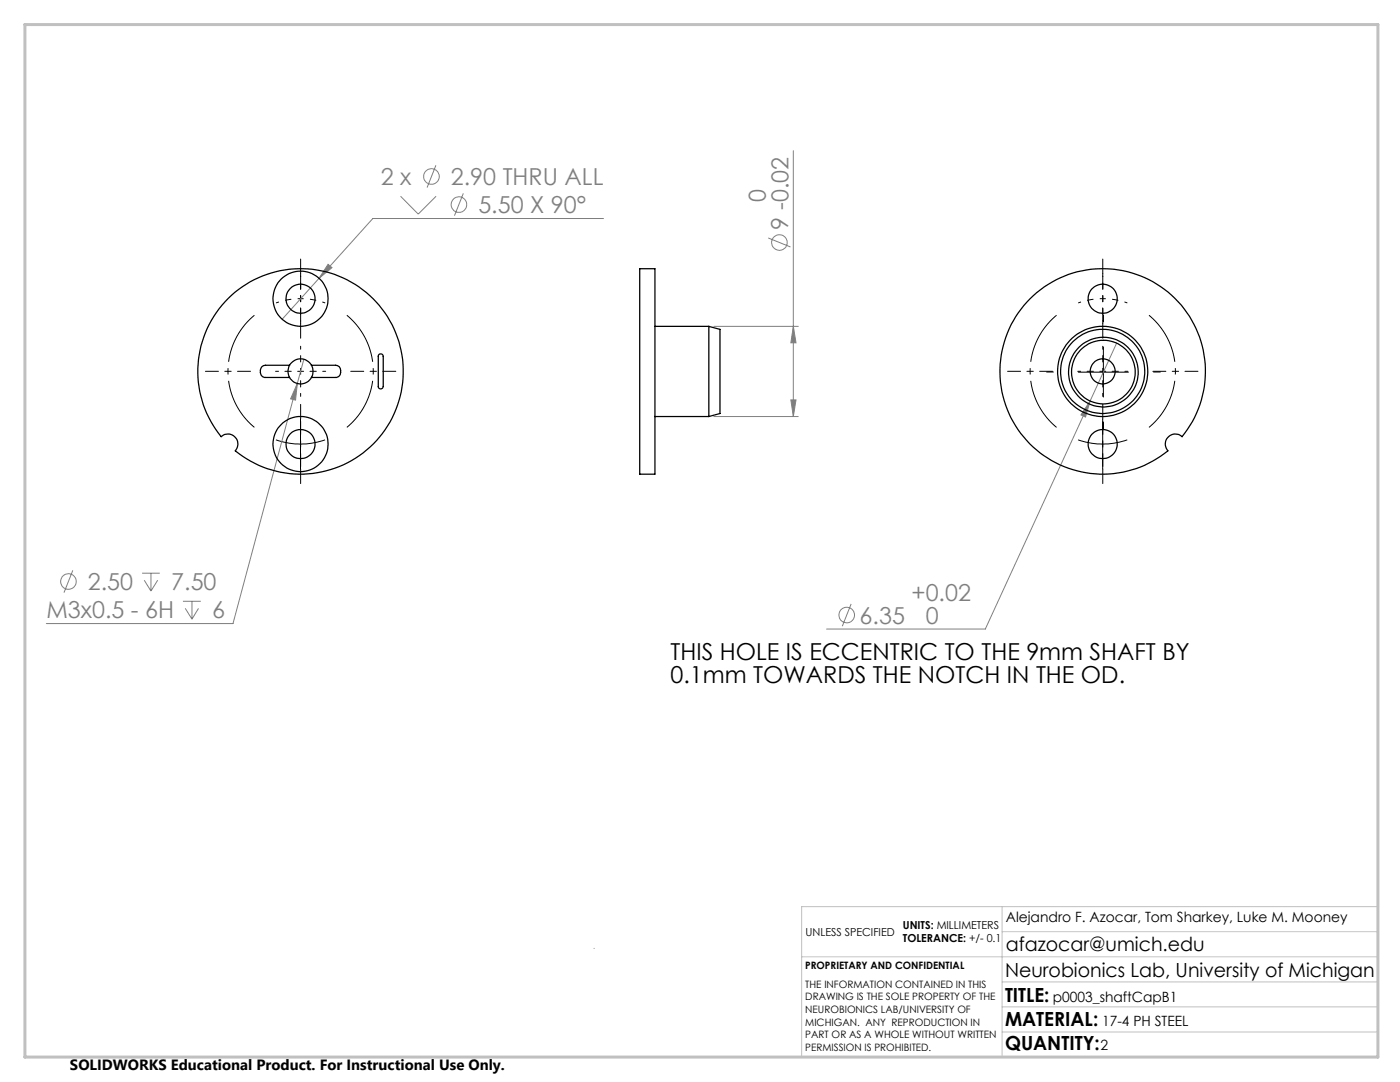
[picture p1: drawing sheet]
<svg xmlns="http://www.w3.org/2000/svg" width="279mm" height="216mm" viewBox="0 0 279 216" stroke-linecap="round" stroke-linejoin="round" font-family="sans-serif">
<g fill="none" stroke="#808080" stroke-width=".2">
<path d="M79.9 39.2l3.6 3.5 3.5-3.5M87 33l-1.8 4.4M92.5 38.6l-1.8 4.4M158.3 30.1v53M65.5 52.7l.8 .7-2.6 2.1zM120.4 43.6h-46l-18.1 20.1M153.3 47.5l4.5 1.8M59.3 76.5l-.3 3.3-1-.2zM59.3 76.5l-12.8 47.9h-37.3M60.6 71.7l-1.3 4.8M142.5 65.1h16.8M157.8 79.8h1.1l-.6 3.3z"/>
<path d="M158.3 65.1l.6 3.3h-1.1zM222.8 68.5l-26.2 57h-31.6M142.5 83.1h16.8M217.6 80l-1 3.2-.9-.4zM14.5 113.8l-1.7 4.5M28.4 114.4h3.5M28.8 115.8l1.3 2.1M30.1 114.4v3.5M31.5 115.8l-1.4 2.1M36.5 120h3.6M38.3 120v3.5M37 121.4l1.3 2.1"/>
<path d="M39.6 121.4l-1.3 2.1M169.9 120.5l-1.8 4.5"/>
<circle cx="86.1" cy="35.2" r="1.56"/>
<circle cx="91.6" cy="40.8" r="1.56"/>
<circle cx="155.6" cy="48.4" r="1.56"/>
<circle cx="13.6" cy="116" r="1.56"/>
<circle cx="169" cy="122.7" r="1.55"/>
</g>
<path d="M60 59.6a14.5 14.5 0 0 0-4.9 .8M60 59.6a14.5 14.5 0 0 1 4.9 .8M220.1 59.6a14.5 14.5 0 0 0-4.9 .8M220.1 59.6a14.5 14.5 0 0 1 4.9 .8" fill="none" stroke="#000" stroke-width=".2" stroke-dasharray="15.2 1.3 1.3 1.3" stroke-dashoffset="14.6" stroke-linecap="butt"/>
<path d="M50.8 62.9a14.5 14.5 0 0 0 0 22.4M210.9 62.9a14.5 14.5 0 0 0 0 22.4M69.2 85.3a14.5 14.5 0 0 0 0-22.4M229.3 85.3a14.5 14.5 0 0 0 0-22.4" fill="none" stroke="#000" stroke-width=".2" stroke-dasharray="15.2 1.3 1.3 1.3" stroke-dashoffset="4.4" stroke-linecap="butt"/>
<path d="M215.2 74.3h10M220.2 69.3v9.9M55.1 87.8a14.6 14.6 0 0 0 9.8 0M60 83.6v10M215.2 87.8a14.6 14.6 0 0 0 9.8 0M220.1 83.6v10" fill="none" stroke="#000" stroke-width=".2"/>
<path d="M60 54.6v-2.9M220.1 54.6v-2.9M60 64.6v2.9M210.2 74.2h-1.3M220.1 64.6v2.9M220.2 64.2v-1.3M230.2 74.2h1.4M60 93.6v2.9M60 83.6v-2.9M220.1 93.6v2.9M220.1 83.6v-2.9M220.2 84.2v1.4" fill="none" stroke="#000" stroke-width=".2" stroke-dasharray="15.2 1.3 1.3 1.3"/>
<path d="M60 59.6v-5M60 59.6v5M220.1 59.6v-5M220.1 59.6v5M60 74.1v-5M60 74.1h-5M60 74.1v5M60 74.1h5M220.1 74.1v-5M220.1 74.1h-5M220.1 74.1v5M220.1 74.1h5" fill="none" stroke="#000" stroke-width=".2" stroke-dasharray="15.2 1.3 1.3 1.3" stroke-dashoffset="14.6"/>
<path d="M50 74.1h-9M60 64.1v-9M70 74.1h9M210.1 74.1h-9M220.1 64.1v-9M230.1 74.1h9M60 84.1v9M220.1 84.1v9" fill="none" stroke="#000" stroke-width=".2" stroke-dasharray="15.2 1.3 1.3 1.3" stroke-dashoffset="12.6"/>
<path d="M118.6 189.2v.1M160 190.9h115M200 185.9h75M200 180.9v30M200 195.9h75M275 180.9h-115v30M200 205.9h75M200 200.9h75" fill="none" stroke="#c0c0c0" stroke-width=".2"/>
<path d="M5 4.9h270v206h-270z" fill="none" stroke="#c0c0c0" stroke-width=".6"/>
<g fill="#808080">
<path d="M59.3 76.5l-1.3 3.1 1 .2zM65.5 52.7l-1.8 2.8 2.6-2.1zM217.6 80l-1.9 2.8 .9 .4z"/>
<path d="M158.3 65.1l.6 3.3h-1.1zM157.8 79.8h1.1l-.6 3.3z"/>
</g>
<g fill="none" stroke="#000" stroke-width=".25">
<path d="M45.5 59.5a20.5 20.5 0 0 1 28.5-.3 20.5 20.5 0 0 1 1.4 28.5 20.5 20.5 0 0 1-28.4 2.3 2 2 0 0 0-.1-2.8 2 2 0 0 0-2.8-.1 20.5 20.5 0 0 1 1.4-27.6zM127.7 53.6h3v41h-3zM205.6 59.6a20.5 20.5 0 0 1 28.2-.7 20.5 20.5 0 0 1 2.1 28.2 2 2 0 0 0-2.8 .1 2 2 0 0 0 0 2.8 20.5 20.5 0 0 1-28.2-2.1 20.5 20.5 0 0 1 .7-28.3zM57.8 72.9h-4.8a1.23 1.23 0 0 0-1.1 1.2 1.23 1.23 0 0 0 1.1 1.2h4.8M57.8 72.9a2.52 2.52 0 0 1 4.4 0M57.8 75.3a2.49 2.49 0 0 0 4.4 0M57.8 72.9a2.49 2.49 0 0 0 0 2.4M62.2 72.9h4.8a1.24 1.24 0 0 1 1 1.2 1.24 1.24 0 0 1-1 1.2h-4.8M62.2 72.9a2.49 2.49 0 0 1 0 2.4M75.6 70.8a.51 .51 0 0 1 .5-.2 .51 .51 0 0 1 .4 .5v6a.49 .49 0 0 1-.5 .5 .49 .49 0 0 1-.5-.5zM130.7 65.1h10.8M141.5 65.1l2.2 .6v16.8l-2.2 .6"/>
<path d="M141.5 65.1v18M130.7 83.1h10.8"/>
<circle cx="60" cy="59.6" r="5.5"/>
<circle cx="60" cy="59.6" r="2.9"/>
<circle cx="220.1" cy="59.6" r="2.91"/>
<circle cx="220.1" cy="74.1" r="8.4"/>
<circle cx="220.1" cy="74.1" r="2.49"/>
<circle cx="220.1" cy="74.1" r="9"/>
<circle cx="220.2" cy="74.3" r="7"/>
<circle cx="220.2" cy="74.3" r="6.4"/>
<circle cx="60" cy="88.6" r="5.5"/>
<circle cx="60" cy="88.6" r="2.89"/>
<circle cx="220.1" cy="88.6" r="2.9"/>
</g>
<g font-size="4.7" fill="#808080">
<text x="76" y="36.9">2 x</text>
<text x="90" y="36.9">2.90 THRU ALL</text>
<text x="152.8" y="40.4" transform="rotate(-90 152.8 40.4)">0</text>
<text x="95.5" y="42.5">5.50 X 90°</text>
<text x="157.3" y="45.8" transform="rotate(-90 157.3 45.8)">9 -0.02</text>
<text x="17.5" y="117.7">2.50</text>
<text x="34.2" y="117.7">7.50</text>
<text x="181.9" y="119.9">+0.02</text>
<text x="9.3" y="123.3">M3x0.5 - 6H</text>
<text x="42.3" y="123.3">6</text>
<text x="171.6" y="124.4">6.35</text>
<text x="184.7" y="124.5">0</text>
</g>
<g font-size="4.7">
<text x="133.8" y="131.7">THIS HOLE IS ECCENTRIC TO THE 9mm SHAFT BY</text>
<text x="133.8" y="136.2">0.1mm TOWARDS THE NOTCH IN THE OD.</text>
</g>
<g font-size="3.9">
<text x="200.7" y="189.8">afazocar@umich.edu</text>
<text x="200.6" y="194.9">Neurobionics Lab, University of Michigan</text>
<text x="200.6" y="199.8">TITLE:</text>
<text x="200.6" y="209.5">QUANTITY:</text>
<text x="200.6" y="204.6">MATERIAL:</text>
</g>
<text font-size="3" x="14" y="213.5">SOLIDWORKS Educational Product. For Instructional Use Only.</text>
<g font-size="2.8">
<text x="200.7" y="183.9">Alejandro F. Azocar, Tom Sharkey, Luke M. Mooney</text>
<text x="210.1" y="199.8">p0003_shaftCapB1</text>
<text x="219.7" y="209.5">2</text>
<text x="220" y="204.6">17-4 PH STEEL</text>
</g>
<g font-size="2.2">
<text x="180.2" y="185.3">UNITS: MILLIMETERS</text>
<text x="160.8" y="186.8">UNLESS SPECIFIED</text>
<text x="180.2" y="188">TOLERANCE: +/- 0.1</text>
</g>
<g font-size="2">
<text x="160.7" y="193.4">PROPRIETARY AND CONFIDENTIAL</text>
<text x="160.7" y="197.1">THE INFORMATION CONTAINED IN THIS</text>
<text x="160.7" y="199.6">DRAWING IS THE SOLE PROPERTY OF THE</text>
<text x="160.7" y="202.1">NEUROBIONICS LAB/UNIVERSITY OF</text>
<text x="160.7" y="204.6">MICHIGAN. ANY REPRODUCTION IN</text>
<text x="160.7" y="207.2">PART OR AS A WHOLE WITHOUT WRITTEN</text>
<text x="160.7" y="209.7">PERMISSION IS PROHIBITED.</text>
</g>
</svg>
